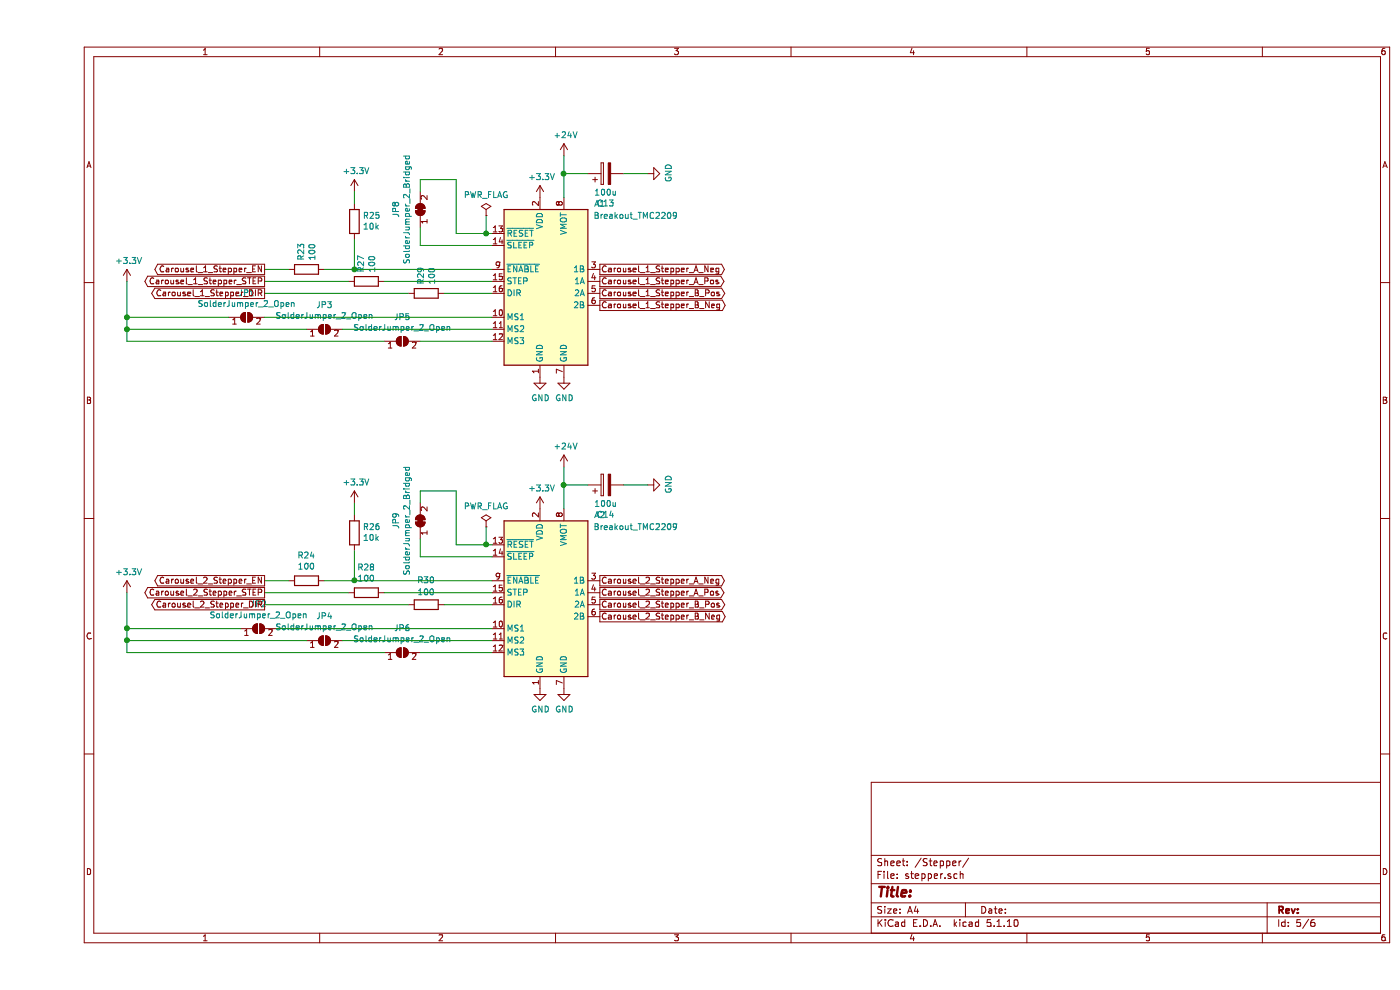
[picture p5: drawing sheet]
EESchema Schematic File Version 4
EELAYER 30 0
EELAYER END
$Descr A4 11693 8268
encoding utf-8
Sheet 5 6
Title ""
Date ""
Rev ""
Comp ""
Comment1 ""
Comment2 ""
Comment3 ""
Comment4 ""
$EndDescr
$Comp
L Driver_Motor:Pololu_Breakout_A4988 A1
U 1 1
P 4200 2350
F 0 "A1" H 4700 3000 50  0000 C CNN
F 1 "Breakout_TMC2209" H 5000 2900 50  0000 C CNN
F 2 "Module:Pololu_Breakout-16_15.2x20.3mm" H 4475 1600 50  0001 L CNN
F 3 "https://www.pololu.com/product/2980/pictures" H 4300 2050 50  0001 C CNN
	1    4200 2350
	1    0    0    -1  
$EndComp
Text GLabel 4700 2250 2    50   Output ~ 0
Carousel_1_Stepper_A_Neg
Text GLabel 4700 2350 2    50   Output ~ 0
Carousel_1_Stepper_A_Pos
Text GLabel 4700 2450 2    50   Output ~ 0
Carousel_1_Stepper_B_Pos
Text GLabel 4700 2550 2    50   Output ~ 0
Carousel_1_Stepper_B_Neg
Text GLabel 1900 2350 0    50   Output ~ 0
Carousel_1_Stepper_STEP
Text GLabel 1900 2450 0    50   Output ~ 0
Carousel_1_Stepper_DIR
Wire Wire Line
	3800 1950 3750 1950
Wire Wire Line
	2900 2850 750  2850
Wire Wire Line
	2250 2750 750  2750
Connection ~ 750  2750
Wire Wire Line
	750  2750 750  2850
Wire Wire Line
	750  2650 750  2750
Wire Wire Line
	2550 2750 3800 2750
Wire Wire Line
	3800 2850 3200 2850
$Comp
L power:PWR_FLAG #FLG04
U 1 1
P 3750 1800
F 0 "#FLG04" H 3750 1875 50  0001 C CNN
F 1 "PWR_FLAG" H 3750 1973 50  0000 C CNN
F 2 "" H 3750 1800 50  0001 C CNN
F 3 "~" H 3750 1800 50  0001 C CNN
	1    3750 1800
	1    0    0    -1  
$EndComp
Connection ~ 3750 1950
Wire Wire Line
	3750 1800 3750 1950
$Comp
L power:+24V #PWR?
U 1 1
P 4400 1300
AR Path="/5FB54EFA/5FA9BBE6" Ref="#PWR?"  Part="1" 
AR Path="/5FA43A6F/5FA9BBE6" Ref="#PWR050"  Part="1" 
F 0 "#PWR050" H 4400 1150 50  0001 C CNN
F 1 "+24V" H 4415 1473 50  0000 C CNN
F 2 "" H 4400 1300 50  0001 C CNN
F 3 "" H 4400 1300 50  0001 C CNN
	1    4400 1300
	1    0    0    -1  
$EndComp
$Comp
L Jumper:SolderJumper_2_Open JP3
U 1 1
P 2400 2750
F 0 "JP3" H 2400 2955 50  0000 C CNN
F 1 "SolderJumper_2_Open" H 2400 2864 50  0000 C CNN
F 2 "Jumper:SolderJumper-2_P1.3mm_Open_RoundedPad1.0x1.5mm" H 2400 2750 50  0001 C CNN
F 3 "~" H 2400 2750 50  0001 C CNN
	1    2400 2750
	1    0    0    -1  
$EndComp
$Comp
L Jumper:SolderJumper_2_Open JP5
U 1 1
P 3050 2850
F 0 "JP5" H 3050 3055 50  0000 C CNN
F 1 "SolderJumper_2_Open" H 3050 2964 50  0000 C CNN
F 2 "Jumper:SolderJumper-2_P1.3mm_Open_RoundedPad1.0x1.5mm" H 3050 2850 50  0001 C CNN
F 3 "~" H 3050 2850 50  0001 C CNN
	1    3050 2850
	1    0    0    -1  
$EndComp
$Comp
L monkey-rpi-header-pcb-cache:+3.3V #PWR0125
U 1 1
P 4200 1650
F 0 "#PWR0125" H 4200 1500 50  0001 C CNN
F 1 "+3.3V" H 4215 1823 50  0000 C CNN
F 2 "" H 4200 1650 50  0001 C CNN
F 3 "" H 4200 1650 50  0001 C CNN
	1    4200 1650
	1    0    0    -1  
$EndComp
Connection ~ 750  2650
Wire Wire Line
	750  2350 750  2650
$Comp
L monkey-rpi-header-pcb-cache:+3.3V #PWR0128
U 1 1
P 750 2350
F 0 "#PWR0128" H 750 2200 50  0001 C CNN
F 1 "+3.3V" H 765 2523 50  0000 C CNN
F 2 "" H 750 2350 50  0001 C CNN
F 3 "" H 750 2350 50  0001 C CNN
	1    750  2350
	1    0    0    -1  
$EndComp
Wire Wire Line
	3500 1950 3500 1500
Wire Wire Line
	3500 1500 3200 1500
Wire Wire Line
	3200 1500 3200 1600
Wire Wire Line
	3500 1950 3750 1950
$Comp
L Jumper:SolderJumper_2_Bridged JP8
U 1 1
P 3200 1750
F 0 "JP8" H 3200 1955 50  0000 C CNN
F 1 "SolderJumper_2_Bridged" H 3200 1864 50  0000 C CNN
F 2 "Jumper:SolderJumper-2_P1.3mm_Bridged_RoundedPad1.0x1.5mm" H 3200 1750 50  0001 C CNN
F 3 "~" H 3200 1750 50  0001 C CNN
	1    3200 1750
	0    -1   -1   0   
$EndComp
Wire Wire Line
	3200 2050 3200 1900
Wire Wire Line
	3200 2050 3800 2050
$Comp
L Device:CP C13
U 1 1
P 4750 1450
F 0 "C13" V 4498 1450 50  0000 C CNN
F 1 "100u" V 4589 1450 50  0000 C CNN
F 2 "Capacitor_SMD:CP_Elec_6.3x7.7" H 4788 1300 50  0001 C CNN
F 3 "https://b2b-api.panasonic.eu/file_stream/pids/fileversion/3117" H 4750 1450 50  0001 C CNN
F 4 "EEE-FT1V101AP" V 4750 1450 50  0001 C CNN "Part"
	1    4750 1450
	0    -1   -1   0   
$EndComp
$Comp
L power:GND #PWR0129
U 1 1
P 5100 1450
F 0 "#PWR0129" H 5100 1200 50  0001 C CNN
F 1 "GND" H 5105 1277 50  0000 C CNN
F 2 "" H 5100 1450 50  0001 C CNN
F 3 "" H 5100 1450 50  0001 C CNN
	1    5100 1450
	0    -1   -1   0   
$EndComp
Wire Wire Line
	4400 1300 4400 1450
Wire Wire Line
	4600 1450 4400 1450
Connection ~ 4400 1450
Wire Wire Line
	4400 1450 4400 1650
Wire Wire Line
	4900 1450 5100 1450
Wire Wire Line
	4900 4050 5100 4050
Wire Wire Line
	4400 4050 4400 4250
Connection ~ 4400 4050
Wire Wire Line
	4600 4050 4400 4050
Wire Wire Line
	4400 3900 4400 4050
$Comp
L power:GND #PWR0130
U 1 1
P 5100 4050
F 0 "#PWR0130" H 5100 3800 50  0001 C CNN
F 1 "GND" H 5105 3877 50  0000 C CNN
F 2 "" H 5100 4050 50  0001 C CNN
F 3 "" H 5100 4050 50  0001 C CNN
	1    5100 4050
	0    -1   -1   0   
$EndComp
$Comp
L power:+24V #PWR?
U 1 1
P 4400 3900
AR Path="/5FB54EFA/5FEBBCAF" Ref="#PWR?"  Part="1" 
AR Path="/5FA43A6F/5FEBBCAF" Ref="#PWR0131"  Part="1" 
F 0 "#PWR0131" H 4400 3750 50  0001 C CNN
F 1 "+24V" H 4415 4073 50  0000 C CNN
F 2 "" H 4400 3900 50  0001 C CNN
F 3 "" H 4400 3900 50  0001 C CNN
	1    4400 3900
	1    0    0    -1  
$EndComp
$Comp
L monkey-rpi-header-pcb-cache:+3.3V #PWR0127
U 1 1
P 750 4950
F 0 "#PWR0127" H 750 4800 50  0001 C CNN
F 1 "+3.3V" H 765 5123 50  0000 C CNN
F 2 "" H 750 4950 50  0001 C CNN
F 3 "" H 750 4950 50  0001 C CNN
	1    750  4950
	1    0    0    -1  
$EndComp
$Comp
L monkey-rpi-header-pcb-cache:+3.3V #PWR0126
U 1 1
P 4200 4250
F 0 "#PWR0126" H 4200 4100 50  0001 C CNN
F 1 "+3.3V" H 4215 4423 50  0000 C CNN
F 2 "" H 4200 4250 50  0001 C CNN
F 3 "" H 4200 4250 50  0001 C CNN
	1    4200 4250
	1    0    0    -1  
$EndComp
$Comp
L Jumper:SolderJumper_2_Open JP6
U 1 1
P 3050 5450
F 0 "JP6" H 3050 5655 50  0000 C CNN
F 1 "SolderJumper_2_Open" H 3050 5564 50  0000 C CNN
F 2 "Jumper:SolderJumper-2_P1.3mm_Open_RoundedPad1.0x1.5mm" H 3050 5450 50  0001 C CNN
F 3 "~" H 3050 5450 50  0001 C CNN
	1    3050 5450
	1    0    0    -1  
$EndComp
Wire Wire Line
	2000 5250 3800 5250
$Comp
L Jumper:SolderJumper_2_Open JP2
U 1 1
P 1850 5250
F 0 "JP2" H 1850 5455 50  0000 C CNN
F 1 "SolderJumper_2_Open" H 1850 5364 50  0000 C CNN
F 2 "Jumper:SolderJumper-2_P1.3mm_Open_RoundedPad1.0x1.5mm" H 1850 5250 50  0001 C CNN
F 3 "~" H 1850 5250 50  0001 C CNN
	1    1850 5250
	1    0    0    -1  
$EndComp
Wire Wire Line
	750  5250 1700 5250
Wire Wire Line
	3800 5450 3200 5450
Wire Wire Line
	2550 5350 3800 5350
Wire Wire Line
	750  5250 750  5350
Connection ~ 750  5250
Wire Wire Line
	750  4950 750  5250
Wire Wire Line
	750  5350 750  5450
Connection ~ 750  5350
Wire Wire Line
	2250 5350 750  5350
Wire Wire Line
	2900 5450 750  5450
Text GLabel 1900 4850 0    50   Output ~ 0
Carousel_2_Stepper_EN
Text GLabel 1900 5050 0    50   Output ~ 0
Carousel_2_Stepper_DIR
Text GLabel 1900 4950 0    50   Output ~ 0
Carousel_2_Stepper_STEP
$Comp
L power:GND #PWR053
U 1 1
P 4400 5750
F 0 "#PWR053" H 4400 5500 50  0001 C CNN
F 1 "GND" H 4405 5577 50  0000 C CNN
F 2 "" H 4400 5750 50  0001 C CNN
F 3 "" H 4400 5750 50  0001 C CNN
	1    4400 5750
	1    0    0    -1  
$EndComp
$Comp
L power:GND #PWR049
U 1 1
P 4200 5750
F 0 "#PWR049" H 4200 5500 50  0001 C CNN
F 1 "GND" H 4205 5577 50  0000 C CNN
F 2 "" H 4200 5750 50  0001 C CNN
F 3 "" H 4200 5750 50  0001 C CNN
	1    4200 5750
	1    0    0    -1  
$EndComp
Text GLabel 4700 5150 2    50   Output ~ 0
Carousel_2_Stepper_B_Neg
Text GLabel 4700 5050 2    50   Output ~ 0
Carousel_2_Stepper_B_Pos
Text GLabel 4700 4950 2    50   Output ~ 0
Carousel_2_Stepper_A_Pos
Text GLabel 4700 4850 2    50   Output ~ 0
Carousel_2_Stepper_A_Neg
$Comp
L Driver_Motor:Pololu_Breakout_A4988 A2
U 1 1
P 4200 4950
F 0 "A2" H 4700 5600 50  0000 C CNN
F 1 "Breakout_TMC2209" H 5000 5500 50  0000 C CNN
F 2 "Module:Pololu_Breakout-16_15.2x20.3mm" H 4475 4200 50  0001 L CNN
F 3 "https://www.pololu.com/product/2980/pictures" H 4300 4650 50  0001 C CNN
	1    4200 4950
	1    0    0    -1  
$EndComp
$Comp
L power:GND #PWR051
U 1 1
P 4400 3150
F 0 "#PWR051" H 4400 2900 50  0001 C CNN
F 1 "GND" H 4405 2977 50  0000 C CNN
F 2 "" H 4400 3150 50  0001 C CNN
F 3 "" H 4400 3150 50  0001 C CNN
	1    4400 3150
	1    0    0    -1  
$EndComp
$Comp
L power:GND #PWR047
U 1 1
P 4200 3150
F 0 "#PWR047" H 4200 2900 50  0001 C CNN
F 1 "GND" H 4205 2977 50  0000 C CNN
F 2 "" H 4200 3150 50  0001 C CNN
F 3 "" H 4200 3150 50  0001 C CNN
	1    4200 3150
	1    0    0    -1  
$EndComp
Wire Wire Line
	3800 4550 3750 4550
$Comp
L power:PWR_FLAG #FLG0102
U 1 1
P 3750 4400
F 0 "#FLG0102" H 3750 4475 50  0001 C CNN
F 1 "PWR_FLAG" H 3750 4573 50  0000 C CNN
F 2 "" H 3750 4400 50  0001 C CNN
F 3 "~" H 3750 4400 50  0001 C CNN
	1    3750 4400
	1    0    0    -1  
$EndComp
Connection ~ 3750 4550
Wire Wire Line
	3750 4400 3750 4550
Wire Wire Line
	3500 4550 3500 4100
Wire Wire Line
	3500 4100 3200 4100
Wire Wire Line
	3200 4100 3200 4200
Wire Wire Line
	3500 4550 3750 4550
$Comp
L Jumper:SolderJumper_2_Bridged JP9
U 1 1
P 3200 4350
F 0 "JP9" H 3200 4555 50  0000 C CNN
F 1 "SolderJumper_2_Bridged" H 3200 4464 50  0000 C CNN
F 2 "Jumper:SolderJumper-2_P1.3mm_Bridged_RoundedPad1.0x1.5mm" H 3200 4350 50  0001 C CNN
F 3 "~" H 3200 4350 50  0001 C CNN
	1    3200 4350
	0    -1   -1   0   
$EndComp
Wire Wire Line
	3200 4650 3200 4500
Wire Wire Line
	3200 4650 3800 4650
$Comp
L Device:CP C14
U 1 1
P 4750 4050
F 0 "C14" V 4498 4050 50  0000 C CNN
F 1 "100u" V 4589 4050 50  0000 C CNN
F 2 "Capacitor_SMD:CP_Elec_6.3x7.7" H 4788 3900 50  0001 C CNN
F 3 "https://b2b-api.panasonic.eu/file_stream/pids/fileversion/3117" H 4750 4050 50  0001 C CNN
F 4 "EEE-FT1V101AP" V 4750 4050 50  0001 C CNN "Part"
	1    4750 4050
	0    -1   -1   0   
$EndComp
$Comp
L monkey-rpi-header-pcb-cache:+3.3V #PWR0132
U 1 1
P 2650 4200
F 0 "#PWR0132" H 2650 4050 50  0001 C CNN
F 1 "+3.3V" H 2665 4373 50  0000 C CNN
F 2 "" H 2650 4200 50  0001 C CNN
F 3 "" H 2650 4200 50  0001 C CNN
	1    2650 4200
	1    0    0    -1  
$EndComp
Wire Wire Line
	2650 4200 2650 4300
Wire Wire Line
	2650 4600 2650 4850
Wire Wire Line
	2650 4850 3800 4850
$Comp
L monkey-rpi-header-pcb-cache:+3.3V #PWR0133
U 1 1
P 2650 1600
F 0 "#PWR0133" H 2650 1450 50  0001 C CNN
F 1 "+3.3V" H 2665 1773 50  0000 C CNN
F 2 "" H 2650 1600 50  0001 C CNN
F 3 "" H 2650 1600 50  0001 C CNN
	1    2650 1600
	1    0    0    -1  
$EndComp
Wire Wire Line
	2650 1600 2650 1700
Wire Wire Line
	2650 2000 2650 2250
Text GLabel 1900 2250 0    50   Output ~ 0
Carousel_1_Stepper_EN
Connection ~ 2650 2250
Wire Wire Line
	2650 2250 3800 2250
Connection ~ 2650 4850
Wire Wire Line
	3400 5050 3800 5050
Wire Wire Line
	1900 5050 3100 5050
Wire Wire Line
	2900 4950 3800 4950
Wire Wire Line
	1900 4950 2600 4950
Wire Wire Line
	2400 4850 2650 4850
Wire Wire Line
	1900 4850 2100 4850
Wire Wire Line
	3400 2450 3800 2450
Wire Wire Line
	1900 2450 3100 2450
Wire Wire Line
	2900 2350 3800 2350
Wire Wire Line
	1900 2350 2600 2350
Wire Wire Line
	2400 2250 2650 2250
Wire Wire Line
	1900 2250 2100 2250
$Comp
L Device:R R?
U 1 1
P 2250 2250
AR Path="/5FA28CEB/5FF9DA8A" Ref="R?"  Part="1" 
AR Path="/5FA43A6F/5FF9DA8A" Ref="R23"  Part="1" 
F 0 "R23" H 2320 2296 50  0000 L CNN
F 1 "100" H 2320 2205 50  0000 L CNN
F 2 "Resistor_SMD:R_0603_1608Metric" V 2180 2250 50  0001 C CNN
F 3 "~" H 2250 2250 50  0001 C CNN
F 4 "Vishay-Dale" H 2250 2250 50  0001 C CNN "Manufacturer"
F 5 "CRCW0603100RFKEAC" H 2250 2250 50  0001 C CNN "Part"
	1    2250 2250
	0    -1   -1   0   
$EndComp
$Comp
L Device:R R?
U 1 1
P 2750 2350
AR Path="/5FA28CEB/5FF9E645" Ref="R?"  Part="1" 
AR Path="/5FA43A6F/5FF9E645" Ref="R27"  Part="1" 
F 0 "R27" H 2820 2396 50  0000 L CNN
F 1 "100" H 2820 2305 50  0000 L CNN
F 2 "Resistor_SMD:R_0603_1608Metric" V 2680 2350 50  0001 C CNN
F 3 "~" H 2750 2350 50  0001 C CNN
F 4 "Vishay-Dale" H 2750 2350 50  0001 C CNN "Manufacturer"
F 5 "CRCW0603100RFKEAC" H 2750 2350 50  0001 C CNN "Part"
	1    2750 2350
	0    -1   -1   0   
$EndComp
$Comp
L Device:R R?
U 1 1
P 3250 2450
AR Path="/5FA28CEB/5FF9EC83" Ref="R?"  Part="1" 
AR Path="/5FA43A6F/5FF9EC83" Ref="R29"  Part="1" 
F 0 "R29" H 3320 2496 50  0000 L CNN
F 1 "100" H 3320 2405 50  0000 L CNN
F 2 "Resistor_SMD:R_0603_1608Metric" V 3180 2450 50  0001 C CNN
F 3 "~" H 3250 2450 50  0001 C CNN
F 4 "Vishay-Dale" H 3250 2450 50  0001 C CNN "Manufacturer"
F 5 "CRCW0603100RFKEAC" H 3250 2450 50  0001 C CNN "Part"
	1    3250 2450
	0    -1   -1   0   
$EndComp
Wire Wire Line
	1900 2650 3800 2650
Wire Wire Line
	1600 2650 750  2650
$Comp
L Jumper:SolderJumper_2_Open JP1
U 1 1
P 1750 2650
F 0 "JP1" H 1750 2855 50  0000 C CNN
F 1 "SolderJumper_2_Open" H 1750 2764 50  0000 C CNN
F 2 "Jumper:SolderJumper-2_P1.3mm_Open_RoundedPad1.0x1.5mm" H 1750 2650 50  0001 C CNN
F 3 "~" H 1750 2650 50  0001 C CNN
	1    1750 2650
	1    0    0    -1  
$EndComp
$Comp
L Jumper:SolderJumper_2_Open JP4
U 1 1
P 2400 5350
F 0 "JP4" H 2400 5555 50  0000 C CNN
F 1 "SolderJumper_2_Open" H 2400 5464 50  0000 C CNN
F 2 "Jumper:SolderJumper-2_P1.3mm_Open_RoundedPad1.0x1.5mm" H 2400 5350 50  0001 C CNN
F 3 "~" H 2400 5350 50  0001 C CNN
	1    2400 5350
	1    0    0    -1  
$EndComp
$Comp
L Device:R R?
U 1 1
P 2650 1850
AR Path="/5FA1B484/605CBB2E" Ref="R?"  Part="1" 
AR Path="/5FA43A6F/605CBB2E" Ref="R25"  Part="1" 
F 0 "R25" H 2580 1804 50  0000 R CNN
F 1 "10k" H 2580 1895 50  0000 R CNN
F 2 "Resistor_SMD:R_0805_2012Metric" V 2580 1850 50  0001 C CNN
F 3 "~" H 2650 1850 50  0001 C CNN
F 4 "Vishay-Dale" H 2650 1850 50  0001 C CNN "Manufacturer"
F 5 "CRCW080510K0FKEAC" H 2650 1850 50  0001 C CNN "Part"
	1    2650 1850
	-1   0    0    1   
$EndComp
$Comp
L Device:R R?
U 1 1
P 2650 4450
AR Path="/5FA1B484/605CD27C" Ref="R?"  Part="1" 
AR Path="/5FA43A6F/605CD27C" Ref="R26"  Part="1" 
F 0 "R26" H 2580 4404 50  0000 R CNN
F 1 "10k" H 2580 4495 50  0000 R CNN
F 2 "Resistor_SMD:R_0805_2012Metric" V 2580 4450 50  0001 C CNN
F 3 "~" H 2650 4450 50  0001 C CNN
F 4 "Vishay-Dale" H 2650 4450 50  0001 C CNN "Manufacturer"
F 5 "CRCW080510K0FKEAC" H 2650 4450 50  0001 C CNN "Part"
	1    2650 4450
	-1   0    0    1   
$EndComp
$Comp
L Device:R R?
U 1 1
P 3250 5050
AR Path="/5FA28CEB/5FF9B0D3" Ref="R?"  Part="1" 
AR Path="/5FA43A6F/5FF9B0D3" Ref="R30"  Part="1" 
F 0 "R30" V 3450 5050 50  0000 C CNN
F 1 "100" V 3350 5050 50  0000 C CNN
F 2 "Resistor_SMD:R_0603_1608Metric" V 3180 5050 50  0001 C CNN
F 3 "~" H 3250 5050 50  0001 C CNN
F 4 "Vishay-Dale" H 3250 5050 50  0001 C CNN "Manufacturer"
F 5 "CRCW0603100RFKEAC" H 3250 5050 50  0001 C CNN "Part"
	1    3250 5050
	0    -1   -1   0   
$EndComp
$Comp
L Device:R R?
U 1 1
P 2750 4950
AR Path="/5FA28CEB/5FF9A7B4" Ref="R?"  Part="1" 
AR Path="/5FA43A6F/5FF9A7B4" Ref="R28"  Part="1" 
F 0 "R28" V 2957 4950 50  0000 C CNN
F 1 "100" V 2866 4950 50  0000 C CNN
F 2 "Resistor_SMD:R_0603_1608Metric" V 2680 4950 50  0001 C CNN
F 3 "~" H 2750 4950 50  0001 C CNN
F 4 "Vishay-Dale" H 2750 4950 50  0001 C CNN "Manufacturer"
F 5 "CRCW0603100RFKEAC" H 2750 4950 50  0001 C CNN "Part"
	1    2750 4950
	0    -1   -1   0   
$EndComp
$Comp
L Device:R R?
U 1 1
P 2250 4850
AR Path="/5FA28CEB/5FF79F0B" Ref="R?"  Part="1" 
AR Path="/5FA43A6F/5FF79F0B" Ref="R24"  Part="1" 
F 0 "R24" V 2457 4850 50  0000 C CNN
F 1 "100" V 2366 4850 50  0000 C CNN
F 2 "Resistor_SMD:R_0603_1608Metric" V 2180 4850 50  0001 C CNN
F 3 "~" H 2250 4850 50  0001 C CNN
F 4 "Vishay-Dale" H 2250 4850 50  0001 C CNN "Manufacturer"
F 5 "CRCW0603100RFKEAC" H 2250 4850 50  0001 C CNN "Part"
	1    2250 4850
	0    -1   -1   0   
$EndComp
$EndSCHEMATC
